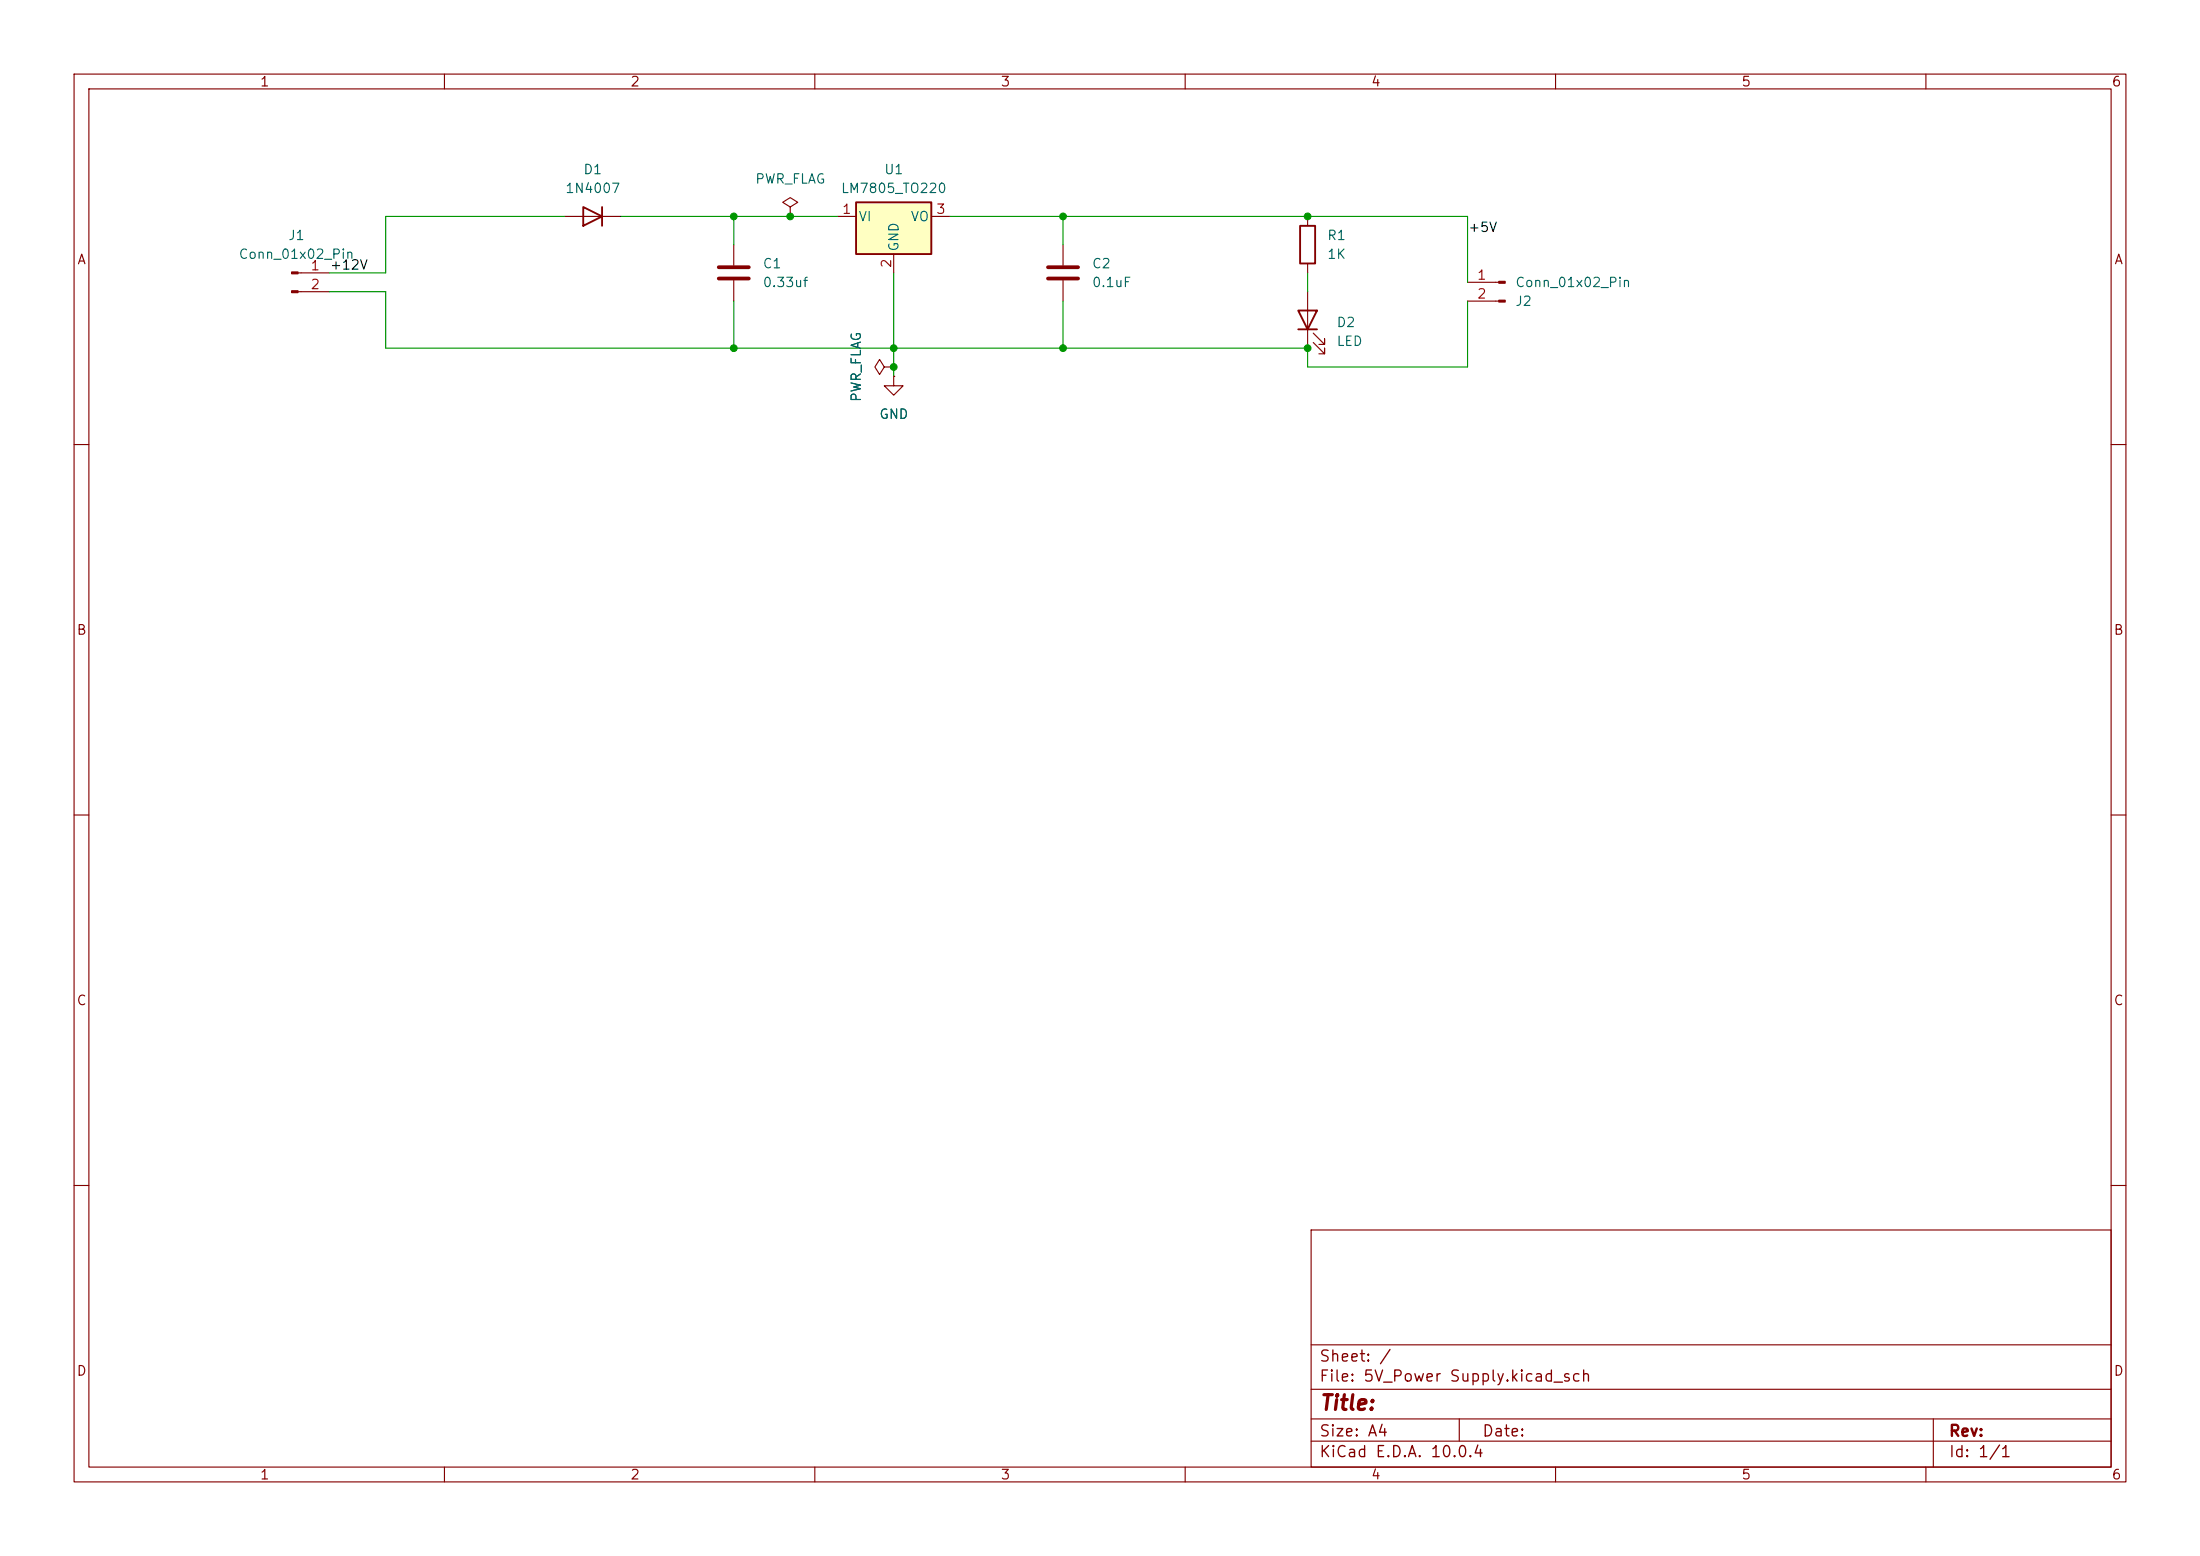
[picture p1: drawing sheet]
<svg xmlns="http://www.w3.org/2000/svg" width="297mm" height="210mm" viewBox="0 0 297 210" stroke-linecap="round" stroke-linejoin="round" font-family="sans-serif">
<g fill="none" stroke="#840000" stroke-width=".15">
<path d="M10 10h277v190h-277zM12 12h273v186h-273zM60 10v2M110 10v2M160 10v2M210 10v2M260 10v2M10 60h2M285 60h2M10 110h2M285 110h2M10 160h2"/>
<path d="M177 166h108v32h-108zM285 160h2M60 198v2M110 198v2M160 198v2M177 194.5h108M177 191.5h108M177 187.5h108M177 181.5h108M197 191.5v3M210 198v2M260 198v2"/>
<path d="M261 191.5v6.5"/>
</g>
<path d="M115.6 27.3h10.1v7h-10.1z" fill="#ffffc2"/>
<path d="M78.7 27.9l2.6 1.3-2.6 1.3zM81.3 27.9v2.6M115.6 27.3h10.1v7h-10.1zM175.5 30.5h2v5.1h-2zM175.3 41.9h2.5l-1.3 2.6zM175.3 44.5h2.5" fill="none" stroke="#840000" stroke-width=".25"/>
<g fill="none" stroke="#840000" stroke-width=".15">
<path d="M40.2 36.8h4.2M40.2 39.4h4.2M76.2 29.2h7.6M99.1 33v2.8M99.1 37.8v2.8M106.7 27.9l1-.6-1-.6-1 .6 1 .6v1.3M106.7 29.2h.1M113 29.2h2.6M120.6 34.3v2.5M125.7 29.2h2.6M143.5 33v2.8M143.5 37.8v2.8"/>
<path d="M176.5 29.2v1.3M176.5 35.6v1.2M176.5 39.4v7.6M198.1 38.1h4.2M119.4 49.5l-.7-1-.6 1 .6 1 .7-1h1.2M120.6 50.8v1.3h1.3l-1.3 1.2-1.2-1.2h1.2M120.6 50.8h.1M120.6 49.5h.1M177.3 46.2l1.5 1.6v-.8v.8h-.7M177.3 45l1.5 1.5v-.8v.8h-.7M198.1 40.6h4.2"/>
</g>
<path d="M97 36.1h4.1M97 37.6h4.1M141.5 36.1h4M141.5 37.6h4" fill="none" stroke="#840000" stroke-width=".51"/>
<g fill="#840000" stroke="#840000" stroke-width=".15">
<path d="M39.4 36.7h.8v.3h-.8z"/>
<path d="M39.4 39.2h.8v.3h-.8z"/>
<path d="M202.3 38h.9v.2h-.9z"/>
<path d="M202.3 40.5h.9v.3h-.9z"/>
</g>
<path d="M44.4 39.4h7.7v7.6h124.4v2.5h21.6v-8.9M76.2 29.2h-24.1v7.6h-7.7M83.8 29.2h29.2M99.1 29.2v3.8M120.6 36.8v14M128.3 29.2h69.8v8.9M143.5 29.2v3.8M176.5 36.8v2.6M99.1 40.6v6.4M143.5 40.6v6.4" fill="none" stroke="#009600" stroke-width=".15"/>
<g fill="#009600" stroke="#009600" stroke-width=".14">
<circle cx="99.1" cy="29.2" r=".46"/>
<circle cx="143.5" cy="47" r=".46"/>
<circle cx="143.5" cy="29.2" r=".46"/>
<circle cx="99.1" cy="47" r=".46"/>
<circle cx="176.5" cy="47" r=".46"/>
<circle cx="176.5" cy="29.2" r=".46"/>
<circle cx="120.6" cy="49.5" r=".46"/>
<circle cx="120.6" cy="47" r=".46"/>
<circle cx="106.7" cy="29.2" r=".46"/>
</g>
<text font-size="2" fill="#840000" x="178" y="190.8">Title:</text>
<g font-size="1.5" fill="#840000">
<text x="178" y="184.2">Sheet: /</text>
<text x="178" y="186.9">File: 5V_Power Supply.kicad_sch</text>
<text x="178" y="197.1">KiCad E.D.A. 10.0.4</text>
<text x="178" y="194.3">Size: A4</text>
<text x="200" y="194.3">Date:</text>
<text x="263" y="194.3">Rev:</text>
<text x="263" y="197.1">Id: 1/1</text>
</g>
<g font-size="1.3" fill="#840000">
<text x="35" y="12">1</text>
<text x="85" y="12">2</text>
<text x="135" y="12">3</text>
<text x="185" y="12">4</text>
<text x="235" y="12">5</text>
<text x="285" y="12">6</text>
<text x="10.3" y="36">A</text>
<text x="285.3" y="36">A</text>
<text x="10.3" y="86">B</text>
<text x="285.3" y="86">B</text>
<text x="10.3" y="136">C</text>
<text x="285.3" y="136">C</text>
<text x="10.3" y="186">D</text>
<text x="285.3" y="186">D</text>
<text x="35" y="200">1</text>
<text x="85" y="200">2</text>
<text x="135" y="200">3</text>
<text x="185" y="200">4</text>
<text x="235" y="200">5</text>
<text x="285" y="200">6</text>
</g>
<g font-size="1.3" fill="#006464">
<text x="78.7" y="23.8">D1</text>
<text x="119.3" y="23.8">U1</text>
<text x="76.2" y="26.4">1N4007</text>
<text x="101.9" y="25.1">PWR_FLAG</text>
<text x="113.4" y="26.4">LM7805_TO220</text>
<text x="32.1" y="35.3">Conn_01x02_Pin</text>
<text x="38.8" y="32.7">J1</text>
<text x="115.8" y="30.2">VI</text>
<text x="121.6" y="34" transform="rotate(-90 121.6 34)">GND</text>
<text x="122.9" y="30.2">VO</text>
<text x="179.1" y="32.7">R1</text>
<text x="179.1" y="35.3">1K</text>
<text x="102.9" y="36.5">C1</text>
<text x="102.9" y="39.1">0.33uf</text>
<text x="147.3" y="36.5">C2</text>
<text x="147.3" y="39.1">0.1uF</text>
<text x="204.5" y="41.6">J2</text>
<text x="204.5" y="39.1">Conn_01x02_Pin</text>
<text x="180.3" y="44.5">D2</text>
<text x="180.3" y="47">LED</text>
<text x="116.5" y="54.3" transform="rotate(-90 116.5 54.3)">PWR_FLAG</text>
<text x="118.6" y="56.9">GND</text>
</g>
<g font-size="1.3" fill="#a90000">
<text x="113.6" y="29.2">1</text>
<text x="126.3" y="29.2">3</text>
<text x="41.8" y="36.8">1</text>
<text x="41.8" y="39.3">2</text>
<text x="120.6" y="36.3" transform="rotate(-90 120.6 36.3)">2</text>
<text x="199.3" y="38.1">1</text>
<text x="199.3" y="40.6">2</text>
</g>
<g font-size="1.3" fill="#0f0f0f">
<text x="198.1" y="31.6">+5V</text>
<text x="44.4" y="36.7">+12V</text>
</g>
</svg>
